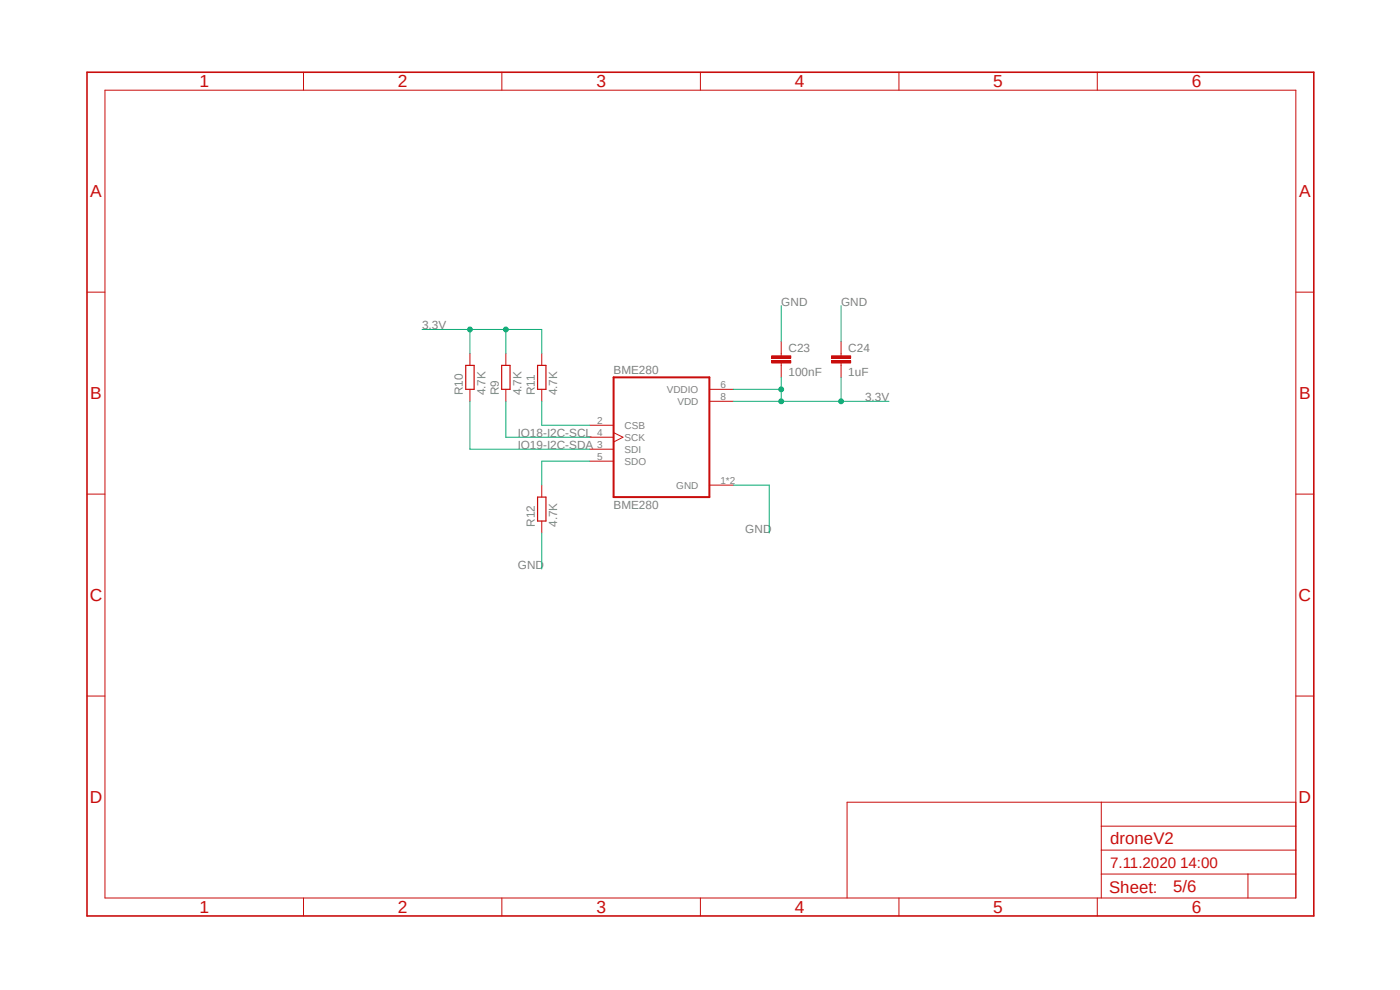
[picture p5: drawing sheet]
<svg xmlns="http://www.w3.org/2000/svg" width="297mm" height="210mm" viewBox="0 0 297 210" stroke-linecap="round" stroke-linejoin="round" font-family="sans-serif">
<path d="M17.9 15l261.2 179.9M279.1 15l-261.2 179.9" fill="none" stroke="#fff" stroke-width=".21"/>
<g fill="none" stroke="#c90d0c" stroke-width=".21">
<path d="M22.3 19.1h252.6v171.4h-252.6zM64.4 15.3v3.8M106.5 15.3v3.8M148.6 15.3v3.8M190.7 15.3v3.8M232.8 15.3v3.8M18.5 62h3.8M99.7 75v2.5M107.3 75v2.5M165.7 75v.5M165.7 77v.5M274.9 62h3.8"/>
<path d="M99.7 82.6v2.5M107.3 82.6v2.5M125.1 90.2h5.1M125.1 97.8h5.1M125.1 95.3h5.1M125.1 92.8h5.1M130.2 91.8l2 1-2 1M150.5 85.1h5.1M150.5 82.6h5.1M18.5 104.8h3.8M150.5 102.9h5.1M274.9 104.8h3.8"/>
<path d="M18.5 147.7h3.8M274.9 147.7h3.8M233.6 170.2v20.3M233.6 175.3h41.3M274.9 170.2h-95.2v20.3M64.4 190.5v3.8M106.5 190.5v3.8M148.6 190.5v3.8M190.7 190.5v3.8M232.8 190.5v3.8M233.6 185.4h41.3M233.6 180.3h41.3"/>
<path d="M264.8 185.4v5.1"/>
</g>
<path d="M18.5 15.3h260.2v179h-260.2z" fill="none" stroke="#c90d0c" stroke-width=".34"/>
<path d="M130.2 80.1h20.3v25.4h-20.3z" fill="none" stroke="#c90d0c" stroke-width=".42"/>
<path d="M98.8 77.5h1.8v5.1h-1.8zM106.4 77.5h1.8v5.1h-1.8z" fill="none" stroke="#c90d0c" stroke-width=".25"/>
<path d="M163.7 76.5h4.1v.5h-4.1z" fill-rule="evenodd" fill="#c90d0c"/>
<path d="M163.7 76.5h4.1v.5h-4.1z" fill="none" stroke="#c90d0c" stroke-width=".21"/>
<path d="M163.7 75.5h4.1v.5h-4.1z" fill-rule="evenodd" fill="#c90d0c"/>
<path d="M163.7 75.5h4.1v.5h-4.1zM165.7 72.4v2.6M165.7 77.5v2.6M178.4 75v.5M178.4 77v.5" fill="none" stroke="#c90d0c" stroke-width=".21"/>
<path d="M176.4 76.5h4.1v.5h-4.1z" fill-rule="evenodd" fill="#c90d0c"/>
<path d="M176.4 76.5h4.1v.5h-4.1z" fill="none" stroke="#c90d0c" stroke-width=".21"/>
<path d="M176.4 75.5h4.1v.5h-4.1z" fill-rule="evenodd" fill="#c90d0c"/>
<path d="M114.9 75v2.5M176.4 75.5h4.1v.5h-4.1zM178.4 72.4v2.6M178.4 77.5v2.6M114.9 82.6v2.5M114.9 102.9v2.6M114.9 110.5v2.6" fill="none" stroke="#c90d0c" stroke-width=".21"/>
<path d="M114 77.5h1.8v5.1h-1.8zM114 105.5h1.8v5h-1.8z" fill="none" stroke="#c90d0c" stroke-width=".25"/>
<path d="M89.5 69.9h17.8v5.1M99.7 69.9v5.1M165.7 64.9v7.5M178.4 64.9v7.5M114.9 113.1v7.6M155.6 102.9h7.6v10.2" fill="none" stroke="#0dab76" stroke-width=".21"/>
<circle cx="99.7" cy="69.9" r=".51" fill="#0dab76"/>
<g fill="none" stroke="#0dab76" stroke-width=".21">
<path d="M107.3 69.9h7.6v5.1"/>
<circle cx="99.7" cy="69.9" r=".51"/>
</g>
<circle cx="107.3" cy="69.9" r=".51" fill="#0dab76"/>
<g fill="none" stroke="#0dab76" stroke-width=".21">
<path d="M178.4 80.1v5h10.2"/>
<circle cx="107.3" cy="69.9" r=".51"/>
</g>
<circle cx="178.4" cy="85.1" r=".51" fill="#0dab76"/>
<g fill="none" stroke="#0dab76" stroke-width=".21">
<path d="M155.6 85.1h22.8M165.7 80.1v2.5h-10.1"/>
<circle cx="178.4" cy="85.1" r=".51"/>
</g>
<circle cx="165.7" cy="82.6" r=".51" fill="#0dab76"/>
<g fill="none" stroke="#0dab76" stroke-width=".21">
<path d="M165.7 82.6v2.5"/>
<circle cx="165.7" cy="82.6" r=".51"/>
</g>
<circle cx="165.7" cy="85.1" r=".51" fill="#0dab76"/>
<g fill="none" stroke="#0dab76" stroke-width=".21">
<path d="M99.7 85.1v10.2h25.4M107.3 85.1v7.7h17.8M114.9 85.1v5.1h10.2M125.1 97.8h-10.2v5.1"/>
<circle cx="165.7" cy="85.1" r=".51"/>
</g>
<g font-size="3.7" fill="#c90d0c">
<text x="42.3" y="18.5">1</text>
<text x="84.4" y="18.5">2</text>
<text x="126.5" y="18.5">3</text>
<text x="168.6" y="18.5">4</text>
<text x="210.7" y="18.5">5</text>
<text x="252.9" y="18.5">6</text>
<text x="19.1" y="41.9">A</text>
<text x="275.6" y="41.9">A</text>
<text x="19.1" y="84.7">B</text>
<text x="275.6" y="84.7">B</text>
<text x="19" y="127.5">C</text>
<text x="275.5" y="127.5">C</text>
<text x="19" y="170.4">D</text>
<text x="275.5" y="170.4">D</text>
<text x="42.3" y="193.7">1</text>
<text x="84.4" y="193.7">2</text>
<text x="126.5" y="193.7">3</text>
<text x="168.6" y="193.7">4</text>
<text x="210.7" y="193.7">5</text>
<text x="252.9" y="193.7">6</text>
</g>
<g font-size="3.6" fill="#c90d0c">
<text x="235.5" y="179.1">droneV2</text>
<text x="235.3" y="189.4">Sheet:</text>
<text x="248.9" y="189.2">5/6</text>
</g>
<text font-size="3.2" fill="#c90d0c" x="235.5" y="184.1">7.11.2020 14:00</text>
<g font-size="2.5" fill="#808080">
<text x="165.7" y="64.9">GND</text>
<text x="178.4" y="64.9">GND</text>
<text x="89.5" y="69.9">3.3V</text>
<text x="167.3" y="74.6">C23</text>
<text x="180" y="74.6">C24</text>
<text x="98.2" y="83.9" transform="rotate(-90 98.2 83.9)">R10</text>
<text x="103" y="83.9" transform="rotate(-90 103 83.9)">4.7K</text>
<text x="105.8" y="83.9" transform="rotate(-90 105.8 83.9)">R9</text>
<text x="110.6" y="83.9" transform="rotate(-90 110.6 83.9)">4.7K</text>
<text x="113.5" y="83.9" transform="rotate(-90 113.5 83.9)">R11</text>
<text x="118.2" y="83.9" transform="rotate(-90 118.2 83.9)">4.7K</text>
<text x="130.2" y="79.4">BME280</text>
<text x="167.3" y="79.7">100nF</text>
<text x="180" y="79.7">1uF</text>
<text x="183.5" y="85.1">3.3V</text>
<text x="109.9" y="92.8">IO18-I2C-SCL</text>
<text x="109.9" y="95.3">IO19-I2C-SDA</text>
<text x="130.2" y="108">BME280</text>
<text x="113.5" y="111.8" transform="rotate(-90 113.5 111.8)">R12</text>
<text x="118.2" y="111.8" transform="rotate(-90 118.2 111.8)">4.7K</text>
<text x="158.1" y="113.1">GND</text>
<text x="109.9" y="120.7">GND</text>
</g>
<g font-size="2.1" fill="#808080">
<text x="141.5" y="83.4">VDDIO</text>
<text x="152.8" y="82.3">6</text>
<text x="126.7" y="89.9">2</text>
<text x="143.7" y="85.9">VDD</text>
<text x="152.8" y="84.8">8</text>
<text x="126.7" y="95">3</text>
<text x="126.7" y="92.4">4</text>
<text x="132.5" y="91">CSB</text>
<text x="132.5" y="93.5">SCK</text>
<text x="126.7" y="97.5">5</text>
<text x="132.5" y="98.6">SDO</text>
<text x="132.5" y="96.1">SDI</text>
<text x="143.5" y="103.7">GND</text>
<text x="152.8" y="102.6">1*2</text>
</g>
</svg>
